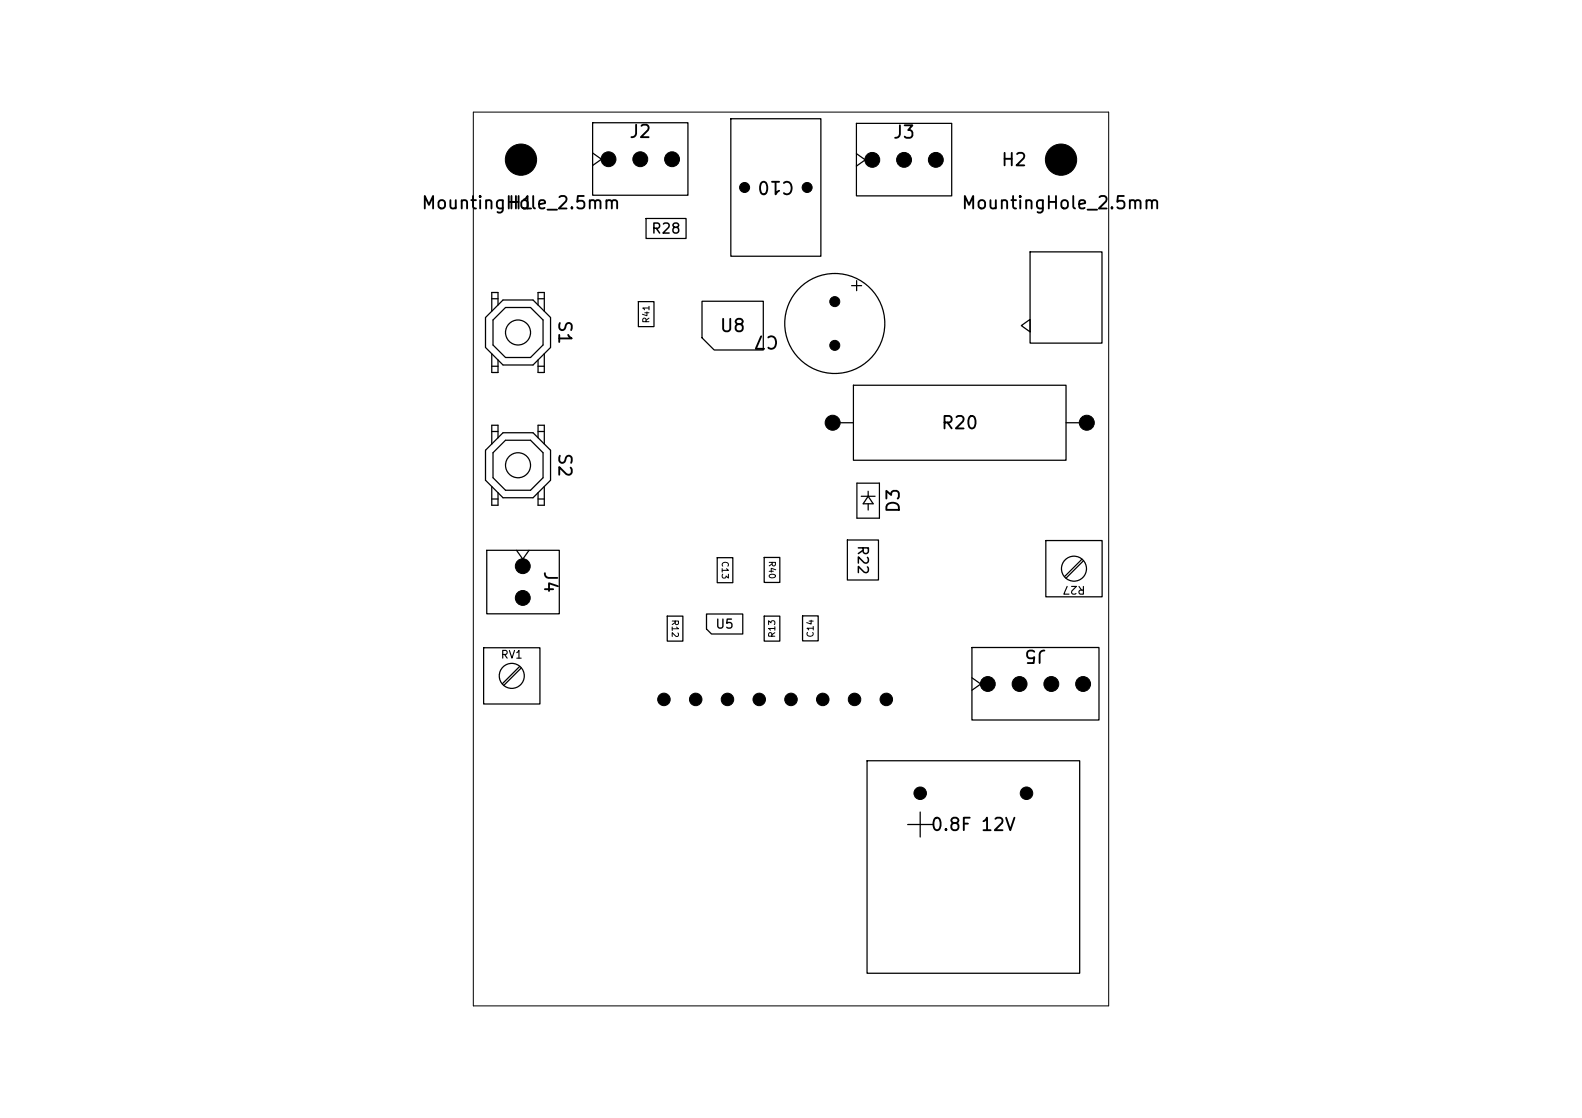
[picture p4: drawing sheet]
<svg xmlns="http://www.w3.org/2000/svg" width="297mm" height="210mm" viewBox="0 0 297 210" stroke-linecap="round" stroke-linejoin="round" font-family="sans-serif">
<g fill="none" stroke="#000" stroke-width=".23">
<path d="M111.3 23.1h17.9v13.6h-17.9zM111.3 28.7l1.6 1.2-1.6 1.2M137.2 22.3h16.9v25.8h-16.9zM160.8 23.2h17.9v13.6h-17.9zM160.8 28.9l1.6 1.1-1.6 1.2M92.3 56.1h1.2M93.5 57.3v-2.4h-1.2v3.6M94.4 56.4h5.7l3.3 3.2v5.7l-3.3 3.3h-5.7l-3.3-3.3v-5.7zM101 57.3v-2.4h1.2v3.6M101 56.1h1.2M119.8 56.7h3v4.7h-3zM121.3 41h7.5v3.8h-7.5z"/>
<path d="M131.8 56.6h11.5v9.1h-9.2l-2.3-2.2zM159.9 53.7h1.9M160.8 52.7v1.9M193.4 47.3h13.5v17.2h-13.5zM92.3 66.4v3.6h1.2v-2.4M92.3 68.8h1.2M92.6 60.1l2.3-2.3h4.7l2.4 2.3v4.7l-2.4 2.4h-4.7l-2.3-2.4zM101 68.8h1.2M102.2 66.4v3.6h-1.2v-2.4M156.3 79.4h3.9M160.2 72.4h39.9v14.1h-39.9zM191.7 61.2l1.7-1.2v2.3z"/>
<path d="M200.1 79.4h3.9M92.3 81.1h1.2M92.3 91.4v3.5h1.2v-2.3M92.3 93.7h1.2M92.6 85l2.3-2.3h4.7l2.4 2.3v4.7l-2.4 2.4h-4.7l-2.3-2.4zM93.5 82.2v-2.3h-1.2v3.5M94.4 81.3h5.7l3.3 3.3v5.6l-3.3 3.3h-5.7l-3.3-3.3v-5.6zM101 82.2v-2.3h1.2v3.5M101 81.1h1.2M101 93.7h1.2M102.2 91.4v3.5h-1.2v-2.3M160.9 90.8h4.2v6.5h-4.2z"/>
<path d="M161.7 93.2h2.6M163 93.2l.9 1.4h-1.9zM163 92.3v.9M163 94.6v1.2M91.4 103.4h13.6v11.9h-13.6zM97 103.4l1.1 1.6 1.2-1.6M125.3 115.7h2.9v4.7h-2.9zM132.6 115.3h6.8v3.8h-5.8l-1-.9zM134.6 104.8h3v4.7h-3zM143.5 104.7h2.9v4.7h-2.9zM143.5 115.7h2.9v4.7h-2.9zM150.7 115.7h2.9v4.7h-2.9z"/>
<path d="M159.1 101.4h5.8v7.5h-5.8zM196.3 101.5h10.6v10.6h-10.6zM203.1 105l-3.3 3.3M203.4 105.3l-3.3 3.3M90.8 121.7h10.6v10.5h-10.6zM97.6 125.2l-3.3 3.3M97.9 125.5l-3.3 3.2M182.5 127.3l1.6 1.2-1.6 1.2M182.5 121.6h23.8v13.6h-23.8zM162.8 142.9h39.9v39.9h-39.9zM170.4 154.9h4.7M172.8 152.5v4.7"/>
<circle cx="97.3" cy="62.5" r="2.35"/>
<circle cx="156.7" cy="60.8" r="9.4"/>
<circle cx="97.3" cy="87.4" r="2.35"/>
<circle cx="201.6" cy="106.8" r="2.35"/>
<circle cx="96.1" cy="127" r="2.35"/>
</g>
<path d="M88.9 21.1h119.2v167.8h-119.2z" fill="none" stroke="#000" stroke-width=".19"/>
<g fill="#000" stroke="#000" stroke-width=".19">
<circle cx="97.8" cy="30" r="2.93"/>
<circle cx="114.2" cy="29.9" r="1.4"/>
<circle cx="120.2" cy="29.9" r="1.4"/>
<circle cx="126.2" cy="29.9" r="1.4"/>
<circle cx="139.8" cy="35.2" r=".94"/>
<circle cx="151.5" cy="35.2" r=".94"/>
<circle cx="163.8" cy="30" r="1.4"/>
<circle cx="169.7" cy="30" r="1.4"/>
<circle cx="175.7" cy="30" r="1.4"/>
<circle cx="199.2" cy="30" r="2.93"/>
<circle cx="156.7" cy="56.7" r=".94"/>
<circle cx="156.3" cy="79.4" r="1.41"/>
<circle cx="156.7" cy="64.9" r=".94"/>
<circle cx="204" cy="79.4" r="1.41"/>
<circle cx="98.1" cy="112.3" r="1.4"/>
<circle cx="98.1" cy="106.4" r="1.4"/>
<circle cx="124.6" cy="131.4" r="1.17"/>
<circle cx="130.6" cy="131.4" r="1.17"/>
<circle cx="136.6" cy="131.4" r="1.17"/>
<circle cx="142.5" cy="131.4" r="1.17"/>
<circle cx="148.5" cy="131.4" r="1.17"/>
<circle cx="154.5" cy="131.4" r="1.17"/>
<circle cx="160.4" cy="131.4" r="1.17"/>
<circle cx="166.4" cy="131.4" r="1.17"/>
<circle cx="185.4" cy="128.5" r="1.4"/>
<circle cx="191.4" cy="128.5" r="1.4"/>
<circle cx="197.4" cy="128.5" r="1.4"/>
<circle cx="203.3" cy="128.5" r="1.4"/>
<circle cx="172.8" cy="149" r="1.17"/>
<circle cx="192.7" cy="149" r="1.17"/>
</g>
<g font-size="2.3">
<text x="118" y="26.5">J2</text>
<text x="167.5" y="26.6">J3</text>
<text x="95.2" y="31.8">H1</text>
<text x="149.3" y="33.4" transform="rotate(-180 149.3 33.4)">C10</text>
<text x="187.8" y="31.8">H2</text>
<text x="196.6" y="31.8">H2</text>
<text x="79" y="39.9">MountingHole_2.5mm</text>
<text x="95.2" y="39.9">H1</text>
<text x="180.3" y="39.9">MountingHole_2.5mm</text>
<text x="104.3" y="60" transform="rotate(90 104.3 60)">S1</text>
<text x="135" y="62.9">U8</text>
<text x="146.4" y="62.5" transform="rotate(-180 146.4 62.5)">C7</text>
<text x="176.5" y="81.2">R20</text>
<text x="104.3" y="84.9" transform="rotate(90 104.3 84.9)">S2</text>
<text x="169.5" y="96.6" transform="rotate(-90 169.5 96.6)">D3</text>
<text x="101.6" y="107.1" transform="rotate(90 101.6 107.1)">J4</text>
<text x="196.6" y="121.5" transform="rotate(-180 196.6 121.5)">J5</text>
<text x="174.6" y="156.7">0.8F 12V</text>
</g>
<g font-size="1.9">
<text x="122.1" y="44.3">R28</text>
<text x="160.6" y="102.3" transform="rotate(90 160.6 102.3)">R22</text>
</g>
<text font-size="1.7" x="134.2" y="118.5">U5</text>
<g font-size="1.5">
<text x="203.9" y="109.7" transform="rotate(-180 203.9 109.7)">R27</text>
<text x="93.9" y="124.1">RV1</text>
</g>
<g font-size="1.2">
<text x="122.2" y="60.8" transform="rotate(-90 122.2 60.8)">R41</text>
<text x="135.2" y="105.3" transform="rotate(90 135.2 105.3)">C13</text>
<text x="144" y="105.2" transform="rotate(90 144 105.2)">R40</text>
<text x="125.8" y="116.3" transform="rotate(90 125.8 116.3)">R12</text>
<text x="145.8" y="119.9" transform="rotate(-90 145.8 119.9)">R13</text>
<text x="153" y="119.9" transform="rotate(-90 153 119.9)">C14</text>
</g>
</svg>
